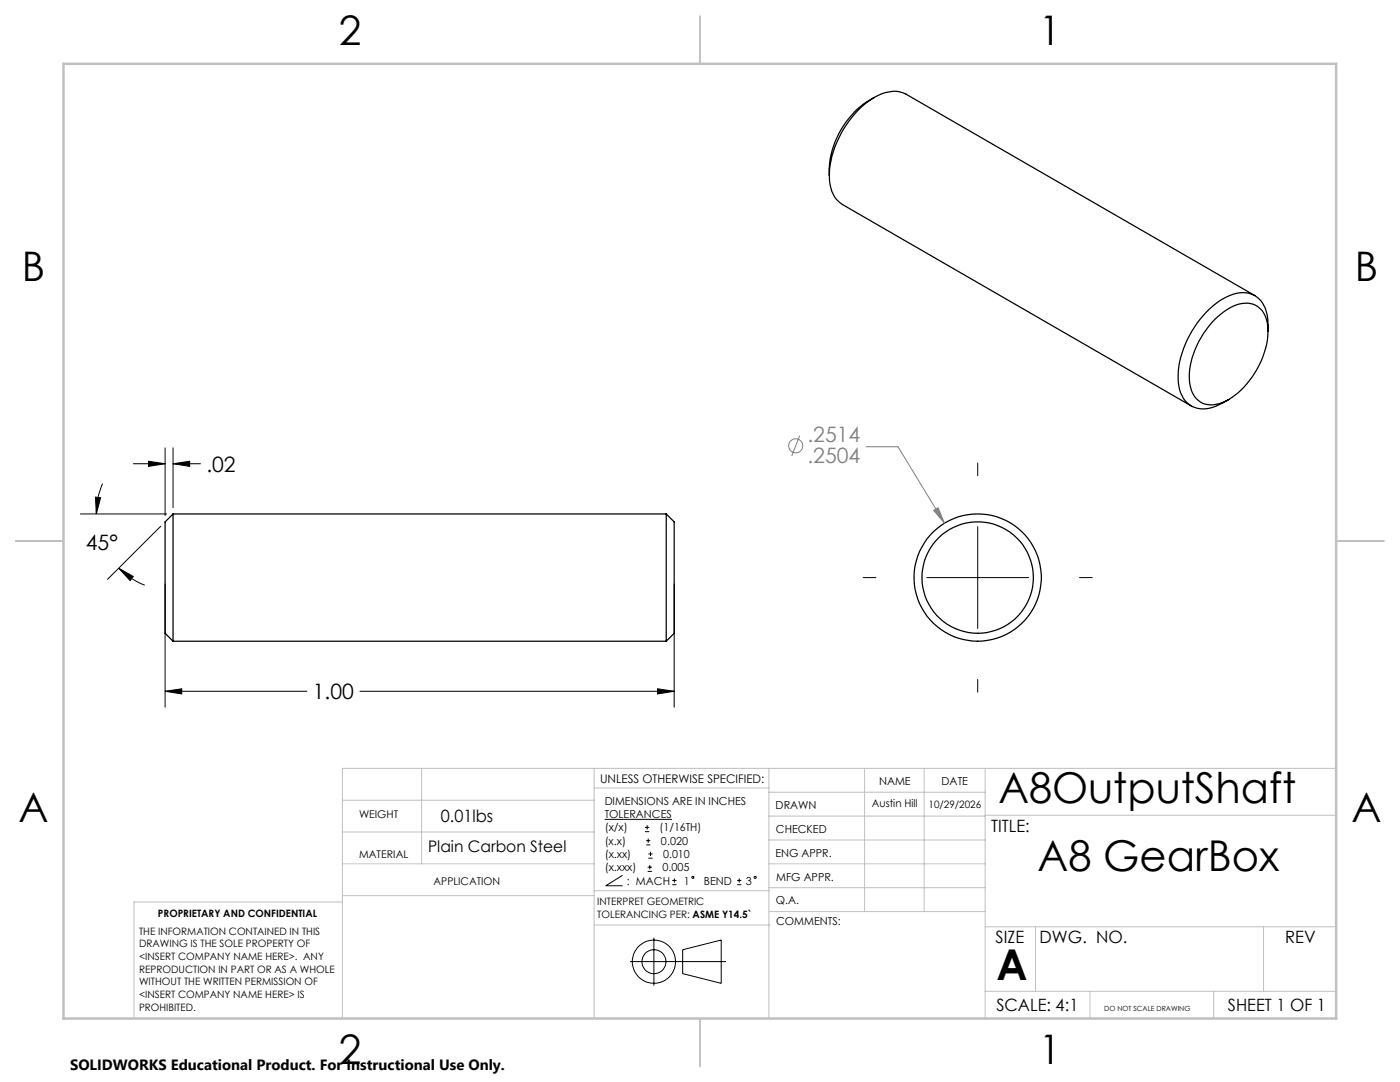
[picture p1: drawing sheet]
<svg xmlns="http://www.w3.org/2000/svg" width="279mm" height="216mm" viewBox="0 0 279 216" stroke-linecap="round" stroke-linejoin="round" font-family="sans-serif">
<g fill="none" stroke="#000" stroke-width=".25">
<path d="M174.5 19.4a17.2 17.2 0 0 0-9 15.6M250.4 59l-69.6-40.2a6.8 6.8 0 0 0-7 1.1 19.8 19.8 0 0 0-8.3 15.5 6.2 6.2 0 0 0 2.6 5.4l69.6 40.2M242.4 63.8a9.3 9.3 0 0 1 6.8-3.3 4.5 4.5 0 0 1 3.8 4.3 16.7 16.7 0 0 1-5.3 13 9.1 9.1 0 0 1-6.2 3 4.3 4.3 0 0 1-4-4 15.4 15.4 0 0 1 3.7-11.7zM253 66.1a8.8 8.8 0 0 0-1.4-6.1 5.1 5.1 0 0 0-6.1-1.1 18.1 18.1 0 0 0-9 9.8 13.8 13.8 0 0 0-.9 9.7 5 5 0 0 0 7.1 2.6l2.5-1.3M34.5 102.6v25.4M34.5 102.6l-1.6 1.5v22.3l1.6 1.6M34.5 102.6h98.5M133 102.6l1.5 1.5v22.3l-1.5 1.6M133 102.6v25.4M34.5 128h98.5"/>
<circle cx="195.1" cy="115.3" r="11.1"/>
<circle cx="195.1" cy="115.3" r="12.7"/>
</g>
<g fill="none" stroke="#000" stroke-width=".2">
<path d="M19 99.2l1.1 .1-.9 3.3zM20.5 96.5a14.6 14.6 0 0 0-1.3 6.1M26.6 92.5h6.3M29.6 92l3.3 .5-3.3 .6zM32.9 89.4v13.5M34.5 92.5l3.4-.5v1.1zM34.5 89.4v11.9M34.5 92.5h5.5M16.1 102.6h17.2M23.7 113.4l2.9 1.6-.6 .9zM23.7 113.4a15.5 15.5 0 0 0 5.2 3.4M32.1 105l-10.7 10.6"/>
<path d="M32.9 116.5v24.6M134.5 116.5v24.6M32.9 137.9l3.4-.5v1.1zM32.9 137.9h28.3M71.8 137.9h62.7M131.2 137.4l3.3 .5-3.3 .6z"/>
</g>
<g fill="none" stroke="#c0c0c0" stroke-width=".2">
<path d="M68.3 159.7h50.3M84.1 153.3v19.1M118.6 153.3v49.9M118.6 157.2h34.9M153.5 153.3v49.9M153.5 158.1h43.1M172.5 153.3v28.6M184.4 153.3v28.6M196.6 153.3v49.9M266.7 153.3h-198.4v49.9M68.3 178.7h50.3M68.3 172.4h50.3"/>
<path d="M68.3 166h50.3M68.3 180h-41.6v23.2M118.6 177.7h35M153.5 167.6h43.1M153.5 162.8h43.1M153.5 172.4h43.1M153.5 177.1h43.1M196.6 162.7h70.1M118.6 184.6h35M153.6 181.9h43M196.6 197.8h70.1M196.6 184.9h70.1"/>
<path d="M206.7 184.9v12.9M217.5 197.8v5.4M242.2 197.8v5.4M252.2 184.9v12.9"/>
</g>
<path d="M139.7 3.2v9.5M3.1 107.9h9.6M266.7 107.9h9.5M139.7 203.2v9.6" fill="none" stroke="#c0c0c0" stroke-width=".25"/>
<path d="M12.7 12.7h254v190.5h-254z" fill="none" stroke="#c0c0c0" stroke-width=".5"/>
<path d="M29.6 92l3.3 .5-3.3 .6zM34.5 92.5l3.4-.5v1.1zM19 99.2l1.1 .1-.9 3.3zM23.7 113.4l2.9 1.6-.6 .9zM32.9 137.9l3.4-.5v1.1zM131.2 137.4l3.3 .5-3.3 .6z" fill="#000"/>
<g fill="none" stroke="#808080" stroke-width=".2">
<path d="M159.6 86.9l-1.6 4.1M172.9 89.1h6.3l9.3 15.3M186.3 101.8l.9-.5 1.3 3.1z"/>
<circle cx="158.8" cy="89" r="1.41"/>
</g>
<path d="M186.3 101.8l.9-.5 1.3 3.1z" fill="#808080"/>
<g fill="none" stroke="#000" stroke-width=".2">
<path d="M195.1 92.4v2.5M172.3 115.3h2.5M185 115.3h20.3M195.1 105.1v20.3M215.4 115.3h2.6M195.1 135.6v2.5M120.7 163.5h13.4M124.2 174.7l-3.3 2h3.3M128.7 165.9h.9M128.7 165.1h.9M129 168.6h.8M129 167.7h.8"/>
<path d="M129.2 164.7v.8M129.3 173.9h.8M129.3 173h.8M129.4 167.3v.9M129.4 171.2h.8M129.4 170.4h.8M129.7 172.6v.9M129.8 170v.8M134.2 176.5h.8M134.2 175.7h.8M134.6 175.3v.8M147.1 176.5h.9"/>
<path d="M147.1 175.7h.9M147.5 175.3v.8M125.7 191.9h19.2M130.5 187.1v9.6M136.2 189.5l7.7-1.9v8.6l-7.7-1.9z"/>
<circle cx="138.3" cy="175.1" r=".21"/>
<circle cx="150.7" cy="175.1" r=".21"/>
<circle cx="130.5" cy="191.9" r="2.39"/>
<circle cx="130.5" cy="191.9" r="4.3"/>
</g>
<g font-size="8.5">
<text x="199.2" y="160.2">A8OutputShaft</text>
<text x="207.1" y="173.8">A8 GearBox</text>
<text x="198.9" y="195.5">A</text>
</g>
<g font-size="8.1">
<text x="67.6" y="8.9">2</text>
<text x="207.3" y="8.9">1</text>
<text x="4.4" y="56.2">B</text>
<text x="270.4" y="56.2">B</text>
<text x="3.7" y="164.1">A</text>
<text x="269.7" y="164.1">A</text>
<text x="67.6" y="212.4">2</text>
<text x="207.3" y="212.4">1</text>
</g>
<g font-size="4.2" fill="#808080">
<text x="161.1" y="88.2">.2514</text>
<text x="161.1" y="92.3">.2504</text>
</g>
<g font-size="4.2">
<text x="41.2" y="94.1">.02</text>
<text x="17.1" y="109.8">45°</text>
<text x="62.4" y="139.5">1.00</text>
</g>
<g font-size="3.4">
<text x="88" y="164">0.01lbs</text>
<text x="197.8" y="166">TITLE:</text>
<text x="198.7" y="188.1">SIZE</text>
<text x="207.5" y="188.1">DWG. NO.</text>
<text x="256.5" y="188.2">REV</text>
<text x="198.8" y="201.7">SCALE: 4:1</text>
<text x="245.1" y="201.7">SHEET 1 OF 1</text>
</g>
<text font-size="3.2" x="85.4" y="169.9">Plain Carbon Steel</text>
<text font-size="3" x="14" y="213.5">SOLIDWORKS Educational Product. For Instructional Use Only.</text>
<text font-size="2.4" x="119.8" y="156.2">UNLESS OTHERWISE SPECIFIED:</text>
<g font-size="2.2">
<text x="120.7" y="160.6">DIMENSIONS ARE IN INCHES</text>
<text x="154.8" y="161.4">DRAWN</text>
<text x="175.4" y="156.6">NAME</text>
<text x="187.9" y="156.7">DATE</text>
<text x="120.7" y="163.3">TOLERANCES</text>
<text x="120.7" y="165.9">(x/x)</text>
<text x="131.6" y="165.9">(1/16TH)</text>
<text x="154.9" y="166.3">CHECKED</text>
<text x="120.7" y="168.6">(x.x)</text>
<text x="120.7" y="171.2">(x.xx)</text>
<text x="120.7" y="173.9">(x.xxx)</text>
<text x="131.9" y="168.6">0.020</text>
<text x="132.2" y="173.9">0.005</text>
<text x="132.3" y="171.2">0.010</text>
<text x="154.8" y="170.9">ENG APPR.</text>
<text x="125.1" y="176.5">: MACH</text>
<text x="136.5" y="176.5">1</text>
<text x="140.5" y="176.5">BEND</text>
<text x="148.9" y="176.5">3</text>
<text x="154.9" y="175.7">MFG APPR.</text>
<text x="154.9" y="180.4">Q.A.</text>
<text x="154.9" y="184.6">COMMENTS:</text>
</g>
<g font-size="2.1">
<text x="174" y="161.1">Austin Hill</text>
<text x="71.7" y="163.3">WEIGHT</text>
<text x="71.7" y="171.2">MATERIAL</text>
<text x="86.5" y="176.5">APPLICATION</text>
</g>
<g font-size="2">
<text x="185.3" y="161.2">10/29/2026</text>
<text x="31.5" y="182.9">PROPRIETARY AND CONFIDENTIAL</text>
<text x="119.2" y="180.6">INTERPRET GEOMETRIC</text>
<text x="119.2" y="183.1">TOLERANCING PER: ASME Y14.5`</text>
<text x="27.8" y="186.5">THE INFORMATION CONTAINED IN THIS</text>
<text x="27.8" y="189">DRAWING IS THE SOLE PROPERTY OF</text>
<text x="27.8" y="191.6">&lt;INSERT COMPANY NAME HERE&gt;. ANY</text>
<text x="27.8" y="194.1">REPRODUCTION IN PART OR AS A WHOLE</text>
<text x="27.8" y="196.6">WITHOUT THE WRITTEN PERMISSION OF</text>
<text x="27.8" y="199.1">&lt;INSERT COMPANY NAME HERE&gt; IS</text>
<text x="27.8" y="201.7">PROHIBITED.</text>
</g>
<text font-size="1.4" x="220.4" y="201.7">DO NOT SCALE DRAWING</text>
</svg>
